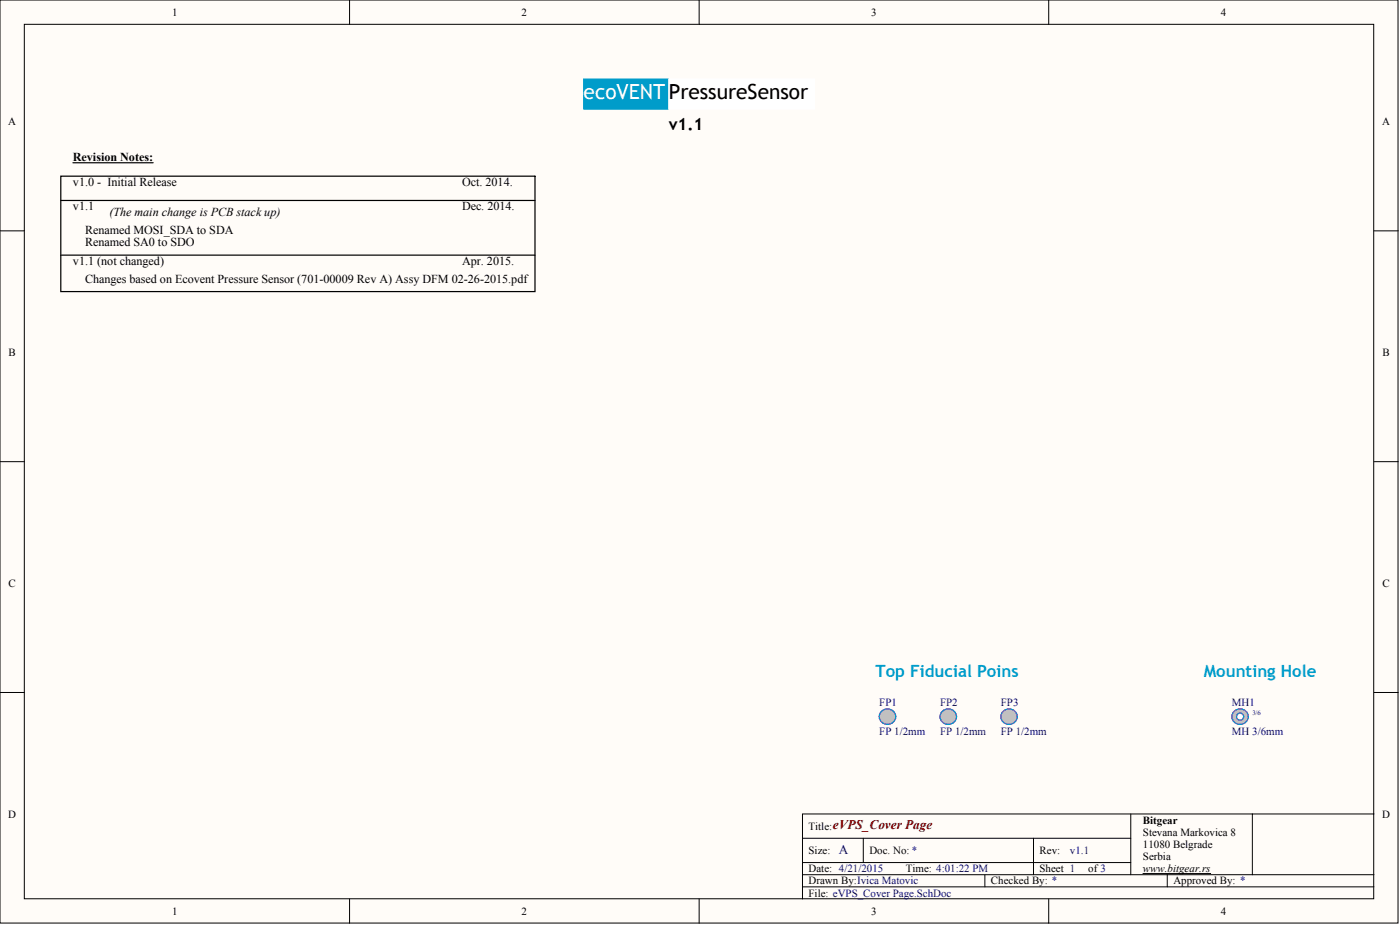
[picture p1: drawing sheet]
<svg xmlns="http://www.w3.org/2000/svg" width="292mm" height="193mm" viewBox="0 0 292 193" stroke-linecap="round" stroke-linejoin="round" font-family="sans-serif">
<g fill="#fffcf8" stroke="#000" stroke-width=".21">
<path d="M0 0h291.7v192.6h-291.7z"/>
<path d="M5.1 5.1h281.5v182.4h-281.5z"/>
</g>
<g fill="none" stroke="#000" stroke-width=".21">
<path d="M72.9 0v5.1M145.9 0v5.1M218.8 0v5.1M0 48.2h5.1M286.7 48.2h5M0 96.3h5.1M286.7 96.3h5M0 144.5h5.1M286.7 144.5h5M167.4 174.9h68.5M167.4 179.9h68.5M180.1 174.9v5"/>
<path d="M215.6 174.9v7.6M235.9 169.8v12.7M261.3 169.8h-93.9v17.7M286.7 169.8h-25.4v12.7M72.9 187.5v5.1M145.9 187.5v5.1M167.4 182.5h119.3M167.4 185h119.3M205.5 182.5v2.5M218.8 187.5v5.1M238.5 182.2h14.1M243.5 182.5v2.5"/>
</g>
<path d="M121.8 16.5h17.7v6.3h-17.7z" fill="#009cca" stroke="#009cca" stroke-width=".21"/>
<path d="M139.5 16.5h30.4v6.3h-30.4z" fill="#fff" stroke="#fff" stroke-width=".21"/>
<path d="M12.7 36.8h98.9v24h-98.9zM15.2 33.9h16.7M12.7 41.8h98.9" fill="none" stroke="#000" stroke-width=".25"/>
<circle cx="258.8" cy="149.5" r="1.68" fill="#c0c0c0" stroke="#00f" stroke-width=".25"/>
<circle cx="258.7" cy="149.5" r=".74" fill="#fff" stroke="#00f" stroke-width=".25"/>
<g fill="#c0c0c0" stroke="#00f" stroke-width=".25">
<circle cx="185.2" cy="149.5" r="1.68"/>
<circle cx="197.9" cy="149.5" r="1.68"/>
<circle cx="210.6" cy="149.5" r="1.68"/>
</g>
<path d="M12.7 53.2h98.9" fill="none" stroke="#000" stroke-width=".25"/>
<text font-size="4.4" fill="#fff" x="121.8" y="20.6">ecoVENT</text>
<text font-size="4.4" x="139.5" y="20.6">PressureSensor</text>
<text font-size="3.5" x="139.5" y="27.1">v1.1</text>
<g font-size="3.5" fill="#009cca">
<text x="182.7" y="141.2">Top Fiducial Poins</text>
<text x="251.1" y="141.2">Mounting Hole</text>
</g>
<text font-size="2.7" fill="#800000" x="173.8" y="173">eVPS_Cover Page</text>
<text font-size="2.7" fill="#000080" x="175" y="178.1">A</text>
<g font-size="2.5">
<text x="15.2" y="33.7">Revision Notes:</text>
<text x="15.2" y="38.7">v1.0 - Initial Release</text>
<text x="96.4" y="38.7">Oct. 2014.</text>
<text x="15.2" y="43.8">v1.1</text>
<text x="22.8" y="45.1">(The main change is PCB stack up)</text>
<text x="96.4" y="43.8">Dec. 2014.</text>
<text x="17.8" y="48.9">Renamed MOSI_SDA to SDA</text>
<text x="17.8" y="51.4">Renamed SA0 to SDO</text>
<text x="15.2" y="55.2">v1.1 (not changed)</text>
<text x="17.8" y="59">Changes based on Ecovent Pressure Sensor (701-00009 Rev A) Assy DFM 02-26-2015.pdf</text>
<text x="96.4" y="55.2">Apr. 2015.</text>
</g>
<g font-size="2.3">
<text x="35.9" y="3.3">1</text>
<text x="108.8" y="3.3">2</text>
<text x="181.8" y="3.3">3</text>
<text x="254.7" y="3.3">4</text>
<text x="1.7" y="26.1">A</text>
<text x="288.4" y="26.1">A</text>
<text x="1.8" y="74.3">B</text>
<text x="288.4" y="74.3">B</text>
<text x="1.8" y="122.4">C</text>
<text x="288.4" y="122.4">C</text>
<text x="1.7" y="170.6">D</text>
<text x="168.7" y="173.1">Title:</text>
<text x="238.5" y="171.8">Bitgear</text>
<text x="288.4" y="170.6">D</text>
<text x="168.7" y="178.2">Size:</text>
<text x="181.4" y="178.2">Doc. No: *</text>
<text x="216.9" y="178.2">Rev:</text>
<text x="238.5" y="174.4">Stevana Markovica 8</text>
<text x="238.5" y="176.9">11080 Belgrade</text>
<text x="238.5" y="179.4">Serbia</text>
<text x="168.7" y="182">Date: 4/21/2015</text>
<text x="168.7" y="184.5">Drawn By:Ivica Matovic</text>
<text x="189" y="182">Time: 4:01:22 PM</text>
<text x="206.8" y="184.5">Checked By: *</text>
<text x="216.9" y="182">Sheet 1</text>
<text x="227" y="182">of 3</text>
<text x="238.5" y="182">www.bitgear.rs</text>
<text x="244.8" y="184.5">Approved By: *</text>
<text x="35.9" y="190.8">1</text>
<text x="108.8" y="190.8">2</text>
<text x="168.7" y="187">File: eVPS_Cover Page.SchDoc</text>
<text x="181.8" y="190.8">3</text>
<text x="254.7" y="190.8">4</text>
</g>
<g font-size="2.3" fill="#000080">
<text x="183.5" y="147.4">FP1</text>
<text x="196.1" y="147.4">FP2</text>
<text x="208.8" y="147.4">FP3</text>
<text x="257" y="147.4">MH1</text>
<text x="183.5" y="153.2">FP 1/2mm</text>
<text x="196.1" y="153.2">FP 1/2mm</text>
<text x="208.8" y="153.2">FP 1/2mm</text>
<text x="257" y="153.2">MH 3/6mm</text>
<text x="223.2" y="178.2">v1.1</text>
</g>
<text font-size="1.4" fill="#000080" x="261.3" y="149.2">3/6</text>
</svg>
